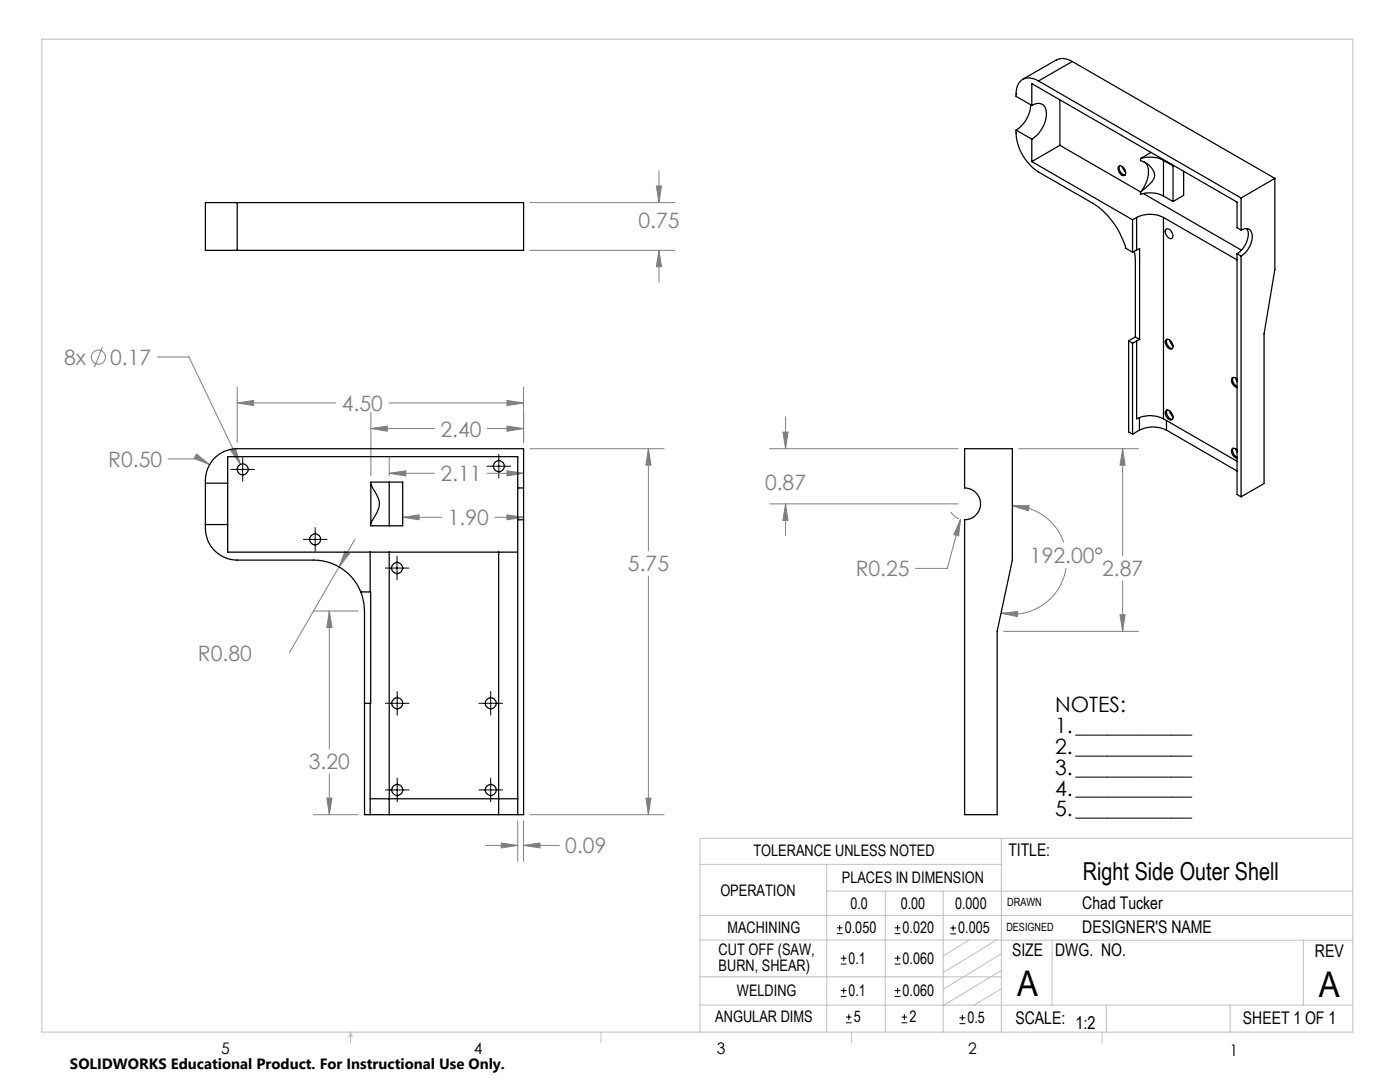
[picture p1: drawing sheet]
<svg xmlns="http://www.w3.org/2000/svg" width="279mm" height="216mm" viewBox="0 0 279 216" stroke-linecap="round" stroke-linejoin="round" font-family="sans-serif">
<g fill="none" stroke="#808080" stroke-width=".2">
<path d="M131 37.1h1l-.5 3.3zM131.5 34.1v6.3M105.8 40.4h28.9M105.8 50h28.9M131.5 50l.5 3.2h-1zM131.5 50v6.3M20.4 69.3l-1.6 4M31.4 71.2h6.3l10.3 21.5M47.3 77.2v11.1M101.2 79.9l3.3 .5-3.3 .5zM104.5 77.2v11.1M33.5 91.6h6.4l1.9 1.1"/>
<path d="M39.2 90.6l2.6 2.1-3.1-1.2zM46.1 89.9l.9-.4 1 3.2zM47.3 80.4l3.3-.5v1zM47.3 80.4h19.7M74 85.5l3.3-.5v1zM74 82.3v12.6M74 85.5h12.7M77.6 80.4h26.9M77.7 94.4l3.3-.5v1.1zM77.7 91.3v3.6M77.7 94.4h9M97.3 85.5h7.2"/>
<path d="M97.3 94.4h7.2M101.2 85l3.3 .5-3.3 .5zM101.2 93.9l3.3 .5-3.3 .6zM105.8 89.5h26.8M129.4 89.5l.5 3.3h-1zM129.4 89.5v20.4M153.6 89.5h37.6M156.2 86.2h1.1l-.5 3.3zM156.8 83.2v6.3M203.3 89.5h23.9M224 89.5l.5 3.3h-1zM224 89.5v21.4"/>
<path d="M68.9 110l.8 .5-2 2.6zM70.8 107.6l-13 22.6M80.4 103.2l3.2-.5v1zM80.4 103.2h7.8M98.7 103.2h5.8M101.2 102.7l3.3 .5-3.3 .5zM129.4 115v47.6M153.6 100.5h37.6M156.8 100.5l.5 3.4h-1.1zM156.8 100.5v6.4M189.8 102.1a3.3 3.3 0 0 0 1.5 1.4M191.7 103.6l-.4 3.3-.9-.2z"/>
<path d="M191.7 103.6l-2.6 9.8h-6.4M202 100.9h3.4l-.2 1zM202 100.9a10.8 10.8 0 0 1 10.3 7.4M212.8 113.3a10.8 10.8 0 0 1-13 9M224 116v10M62.5 121.9h9M65.7 121.9l.6 3.3h-1.1zM65.7 121.9v27.5M199.8 122.3l3.3-.3v1zM200.3 126h26.9M223.5 122.7h1l-.5 3.3zM65.2 159.2h1.1l-.6 3.4z"/>
<path d="M65.7 154.5v8.1M128.9 159.2h1l-.5 3.4zM62.5 162.6h9M97 168.7h6.3M100 168.2l3.3 .5-3.3 .5zM103.3 163.8v8.1M104.5 168.7l3.3-.5v1zM104.5 163.8v8.1M104.5 168.7h7.1M105.8 162.6h26.8"/>
<circle cx="19.6" cy="71.3" r="1.41"/>
</g>
<g fill="none" stroke="#000" stroke-width=".2">
<path d="M46.1 93.7h4.7M48.4 91.3v4.7M97.2 93h4.7M99.6 90.7v4.7M60.5 107.6h4.8M62.9 105.3v4.7M76.9 113.3h4.7M79.2 111v4.7M79.3 138v4.7M97.9 138v4.7M76.9 140.3h4.7M76.9 157.6h4.7"/>
<path d="M79.3 155.3v4.7M95.6 140.3h4.7M95.6 157.6h4.7M97.9 155.3v4.7M167 186.3h1.2M167 185.1h1.2M167.6 184.6v1.1M167.8 198.8h1.1M167.8 197.7h1.1M167.8 192.4h1.1M167.8 191.2h1.1M168.4 190.6v1.2"/>
<path d="M168.4 197.1v1.2M178.5 198.8h1.2M178.5 197.7h1.2M178.5 192.4h1.2M178.5 191.2h1.2M178.5 186.3h1.2M178.5 185.1h1.2M179.1 184.6v1.1M179.1 190.6v1.2M179.1 197.1v1.2M189.7 185.2h1.1M189.7 186.3h1.1"/>
<path d="M190.2 184.6v1.1M168.8 204.1h1.2M168.8 203h1.2M169.4 202.4v1.1M179.9 204.1h1.2M179.9 203h1.2M180.5 202.4v1.1M191.5 204.3h1.2M191.5 203.1h1.2M192.1 202.5v1.2"/>
</g>
<g fill="none" stroke="#c0c0c0" stroke-width=".2">
<path d="M8.4 7.8h261.6v198.2h-261.6zM139.7 172.5h60.1M165 177.8h105M165 172.5v33.3M176.7 177.8v28M188.2 177.8v28.2M199.8 167.3v38.7M270 167.3h-130.3v38.7M139.7 182.7h130.3M139.7 187.6h60.2M139.7 194.9h60.1M193.4 187.6l-5.2 3.1"/>
<path d="M198.9 187.6l-10.7 6.5M199.8 187.6h70.2M199.8 197.3l-5.4 3.3M199.8 193.6l-11.6 7.1M199.8 190.3l-11.6 7.1M210 187.6v13M260.1 187.6v13M70 206v2.1M70 206l.3 .8h-.7zM119.9 206v2.1M139.7 200.6h130.3M170 206v2.1"/>
<path d="M220 206v2.1M220.8 200.6v5.4M245.5 200.6v5.4"/>
</g>
<path d="M68.9 110l-1.2 3.1 2-2.6zM39.2 90.6l-.5 .9 3.1 1.2zM65.7 121.9l.6 3.3h-1.1zM65.2 159.2h1.1l-.6 3.4zM101.2 79.9l3.3 .5-3.3 .5zM47.3 80.4l3.3-.5v1zM100 168.2l3.3 .5-3.3 .5zM104.5 168.7l3.3-.5v1zM129.4 89.5l.5 3.3h-1zM128.9 159.2h1l-.5 3.4zM101.2 102.7l3.3 .5-3.3 .5zM80.4 103.2l3.2-.5v1zM101.2 85l3.3 .5-3.3 .5zM74 85.5l3.3-.5v1zM101.2 93.9l3.3 .5-3.3 .6zM77.7 94.4l3.3-.5v1.1zM46.1 89.9l1.9 2.8-1-3.2zM131 37.1h1l-.5 3.3zM131.5 50l.5 3.2h-1zM191.7 103.6l-1.3 3.1 .9 .2zM156.2 86.2h1.1l-.5 3.3zM156.8 100.5l.5 3.4h-1.1zM202 100.9h3.4l-.2 1zM199.8 122.3l3.3-.3v1zM224 89.5l.5 3.3h-1zM223.5 122.7h1l-.5 3.3z" fill="#808080"/>
<g fill="none" stroke="#000" stroke-width=".25">
<path d="M207.3 16.2a2.71 2.71 0 0 0-4.1 .7l-.3 .8-.1 1.5 3.1 1.8M207.3 16.2l40.4 23.3M211.5 19.9v9.1M214 12.3a3.2 3.2 0 0 0-3.2-.3l-6.7 3.8M214 12.3l-6.7 3.9M214 12.3l40.4 23.3M202.8 26a9.9 9.9 0 0 0 4.5 8.3l10.8 6.2a16 16 0 0 1 6.6 9.1l1.3 .7M202.8 26l3.1 1.8M205.7 20.9a6.4 6.4 0 0 1-2.9 5.1M205.9 21a1.78 1.78 0 0 1 2.1-.2 1.78 1.78 0 0 1 .8 1.9 6.4 6.4 0 0 1-2.9 5.1M205.9 21v-4.3l41 23.6v5.1l.8 .5M205.9 27.8v4.4"/>
<path d="M205.9 32.2l20.1 11.7M211.5 29l16.1 9.3M211.5 29l-5.6 3.2M223.2 33.3l.1-.1a1.12 1.12 0 0 1 1.3 1.1 .58 .58 0 0 1-.4 .8 .58 .58 0 0 1-.7-.5l-.3-.7zM223.4 33.1a1.43 1.43 0 0 0 1.1 1.8M223.9 33.2l.7 1.2M227.6 31.6a6.1 6.1 0 0 1 4.6 .4M227.6 38.3v.5a6.1 6.1 0 0 1 4.6 .3M227.6 31.6v.5a3.4 3.4 0 0 1 2.8 3.2 7.8 7.8 0 0 1-2.8 3M228.2 38.6l19.6 11.3M228.3 32.3a3.1 3.1 0 0 1 .6 3.7l-.7 1.5-.6 .8M229.7 30.4l-2.1 1.2"/>
<path d="M232.2 32v7.1M232.2 32l1.9 1.1M232.2 39.1l1.9 1.1M234.1 33.1v7.1M234.2 33l-.1 .1M236.2 34.2v4.8l-2.1 1.2M247.7 39.5v6.4M254.4 35.6l-6.7 3.9M254.4 35.6v18.2l-2.1 12.8v29.9l-4.6 2.6M47.3 40.4h-6.3v9.6h6.3M47.3 40.4h57.2v9.6h-57.2M47.3 40.4v9.6"/>
<path d="M226 43.9v6.4M226.4 50.1l.2 1.7v15.4M226.8 43.4a5.9 5.9 0 0 1 5.4 0M226.8 49.9l.6-.3v18.1M226.8 43.4l-.8 .5M226.8 43.4v6.5M226.8 49.9l-.8 .4M232.2 43.4l14.7 8.5M232.2 43.4v40.2M232.6 45.8a.86 .86 0 0 1 1.3 .7l.1 .2a.57 .57 0 0 1-.1 .8 .57 .57 0 0 1-.8-.2l-.5-.6zM246.9 50.6v48.1l.8 .4M246.9 50.6l.8 .5"/>
<path d="M247.7 45.9a1.4 1.4 0 0 1 1.7-.1 1.4 1.4 0 0 1 .5 1.6 4.9 4.9 0 0 1-2.2 3.7M247.7 51.1v48M248.8 45.6a3.8 3.8 0 0 1-.9 4.2l-1 .8M225.2 68l.8 .5M225.2 68v18.2l.8 .4M226 68.5v18.1M226.6 67.2l.8 .5M226.6 67.2l-1.4 .8M226.8 68.1v15.5a5.9 5.9 0 0 1 5.4 0M226.8 68.1l-.8 .4M227.4 67.7l-.6 .4M232.8 67.7a1.3 1.3 0 0 1 1.2 1.9 1.21 1.21 0 0 1-1.4-1.6z"/>
<path d="M232.9 67.7a1.39 1.39 0 0 0 1.1 1.8M233.4 67.8l.7 1.3M246.1 75.3a1.48 1.48 0 0 0 .8 1.8M246.6 75.5l.3 .6M246.9 75.7a.62 .62 0 0 0-.9-.3 .62 .62 0 0 0-.1 .9l.4 .7 .6 .3M41 96.4a6.3 6.3 0 0 1 6.3-6.9h57.2v7.9M41 96.4v8.3M41 96.4h4.4M45.4 96.4v8.3M45.4 96.4v-5.3h57.9v6.3M74 96.7v7.7M74 96.7l.9 1.5a3.9 3.9 0 0 1-.2 5l-.7 1.2"/>
<path d="M77.7 96.2h-3.7v.5M77.7 96.2v8.7M77.7 96.2h2.7v8.7h-2.7M103.3 97.4v6.3M103.3 97.4h1.2M104.5 97.4v6.3M192.5 89.5h9.5v22.3l-3 14.2v36.6h-6.5v-58.9a3.2 3.2 0 0 0 3.2-3.2 3.2 3.2 0 0 0-3.2-3.1zM227.4 85.8a6 6 0 0 1 5.4 0M227.4 83.3v2.5M227.4 85.8l-1.4 .8M232.2 83.6l14.7 8.4M232.8 81.9a1.29 1.29 0 0 1 1.2 1.8 1.05 1.05 0 0 1-1.4-1.1v-.4z"/>
<path d="M232.8 85.8l14.1 8.2M232.8 83.9v1.9M232.9 81.8a1.44 1.44 0 0 0 1.1 1.9M233.4 82l.2 .6 .5 .6M246.1 89.4a1.49 1.49 0 0 0 .8 1.9M246.6 89.6l.3 .7M246.9 89.8l-.2-.2a.52 .52 0 0 0-.7-.1 .52 .52 0 0 0-.2 .7l.2 .5 .3 .5 .6 .2M41 104.7a6.4 6.4 0 0 0 6.3 7.1h15.3a10.1 10.1 0 0 1 9.4 6.3M41 104.7h4.4M45.4 104.7v5.5h28.5M72 118.1a11.7 11.7 0 0 1 .7 3.8v40.7h1.2M72 118.1h1.9"/>
<path d="M73.9 118.1h.1v22.2h-.1M73.9 110.2h3.8M73.9 110.2v7.9M74 104.4v.5h3.7M77.7 110.2h21.8M77.7 110.2v52.4M99.5 110.2h3.8M99.5 110.2v52.4M103.3 103.7h1.2M103.3 103.7v58.9M104.5 103.7v58.9h-1.2M72.7 140.3h1.2"/>
<path d="M73.9 159.4h29.4M73.9 140.3v22.3M73.9 162.6h3.8M77.7 162.6h21.8M99.5 162.6h3.8"/>
<circle cx="48.4" cy="93.7" r="1.1"/>
<circle cx="99.5" cy="93" r="1.1"/>
<circle cx="62.9" cy="107.6" r="1.1"/>
<circle cx="79.2" cy="113.4" r="1.1"/>
<circle cx="79.3" cy="157.6" r="1.1"/>
<circle cx="79.3" cy="140.3" r="1.1"/>
<circle cx="97.9" cy="157.6" r="1.1"/>
<circle cx="97.9" cy="140.3" r="1.1"/>
</g>
<g font-size="7.1">
<text x="203" y="198.7">A</text>
<text x="263.2" y="198.9">A</text>
</g>
<text font-size="4.9" x="216.1" y="175.7">Right Side Outer Shell</text>
<g font-size="4.2" fill="#808080">
<text x="127.4" y="45.4">0.75</text>
<text x="12.8" y="72.8">8x</text>
<text x="22" y="72.8">0.17</text>
<text x="68.2" y="82">4.50</text>
<text x="87.9" y="87.1">2.40</text>
<text x="21.6" y="93.2">R0.50</text>
<text x="87.9" y="96">2.11</text>
<text x="152.7" y="97.8">0.87</text>
<text x="89.4" y="104.8">1.90</text>
<text x="205.5" y="112.4">192.00°</text>
<text x="125.3" y="114">5.75</text>
<text x="170.8" y="115">R0.25</text>
<text x="220" y="115">2.87</text>
<text x="39.5" y="131.8">R0.80</text>
<text x="61.6" y="153.5">3.20</text>
<text x="112.8" y="170.3">0.09</text>
</g>
<g font-size="4.2">
<text x="210.6" y="142">NOTES:</text>
<text x="210.6" y="146.2">1.___________</text>
<text x="210.6" y="150.4">2.___________</text>
<text x="210.6" y="154.6">3.___________</text>
<text x="210.6" y="158.7">4.___________</text>
<text x="210.6" y="162.9">5.___________</text>
</g>
<g font-size="3.5">
<text x="201.2" y="170.7">TITLE:</text>
<text x="216" y="181.4">Chad Tucker</text>
<text x="202" y="190.8">SIZE</text>
<text x="210.6" y="190.8">DWG. NO.</text>
<text x="216" y="186.2">DESIGNER'S NAME</text>
<text x="262.4" y="190.9">REV</text>
<text x="202.7" y="204.4">SCALE:</text>
<text x="214.6" y="205.4">1:2</text>
<text x="248.1" y="204.4">SHEET 1 OF 1</text>
</g>
<g font-size="3.2">
<text x="150.4" y="170.8">TOLERANCE UNLESS NOTED</text>
<text x="143.8" y="178.9">OPERATION</text>
<text x="168" y="176.2">PLACES IN DIMENSION</text>
<text x="169.7" y="181.4">0.0</text>
<text x="179.8" y="181.4">0.00</text>
<text x="190.6" y="181.4">0.000</text>
<text x="143.4" y="190.5">CUT OFF (SAW,</text>
<text x="145.2" y="186.2">MACHINING</text>
<text x="168.6" y="186.2">0.050</text>
<text x="180.1" y="186.2">0.020</text>
<text x="191.2" y="186.2">0.005</text>
<text x="143.4" y="193.7">BURN, SHEAR)</text>
<text x="169.4" y="192.3">0.1</text>
<text x="180.1" y="192.3">0.060</text>
<text x="147.1" y="198.7">WELDING</text>
<text x="169.4" y="198.7">0.1</text>
<text x="180.1" y="198.7">0.060</text>
<text x="142.8" y="204">ANGULAR DIMS</text>
<text x="170.4" y="204">5</text>
<text x="181.5" y="204">2</text>
<text x="193.1" y="204.2">0.5</text>
<text x="44.2" y="210.4">5</text>
<text x="94.6" y="210.3">4</text>
<text x="143.1" y="210.4">3</text>
<text x="193.2" y="210.3">2</text>
<text x="245.4" y="210.6">1</text>
</g>
<text font-size="3" x="14" y="213.3">SOLIDWORKS Educational Product. For Instructional Use Only.</text>
<g font-size="2.3">
<text x="200.8" y="185.7">DESIGNED</text>
<text x="201" y="180.9">DRAWN</text>
</g>
</svg>
